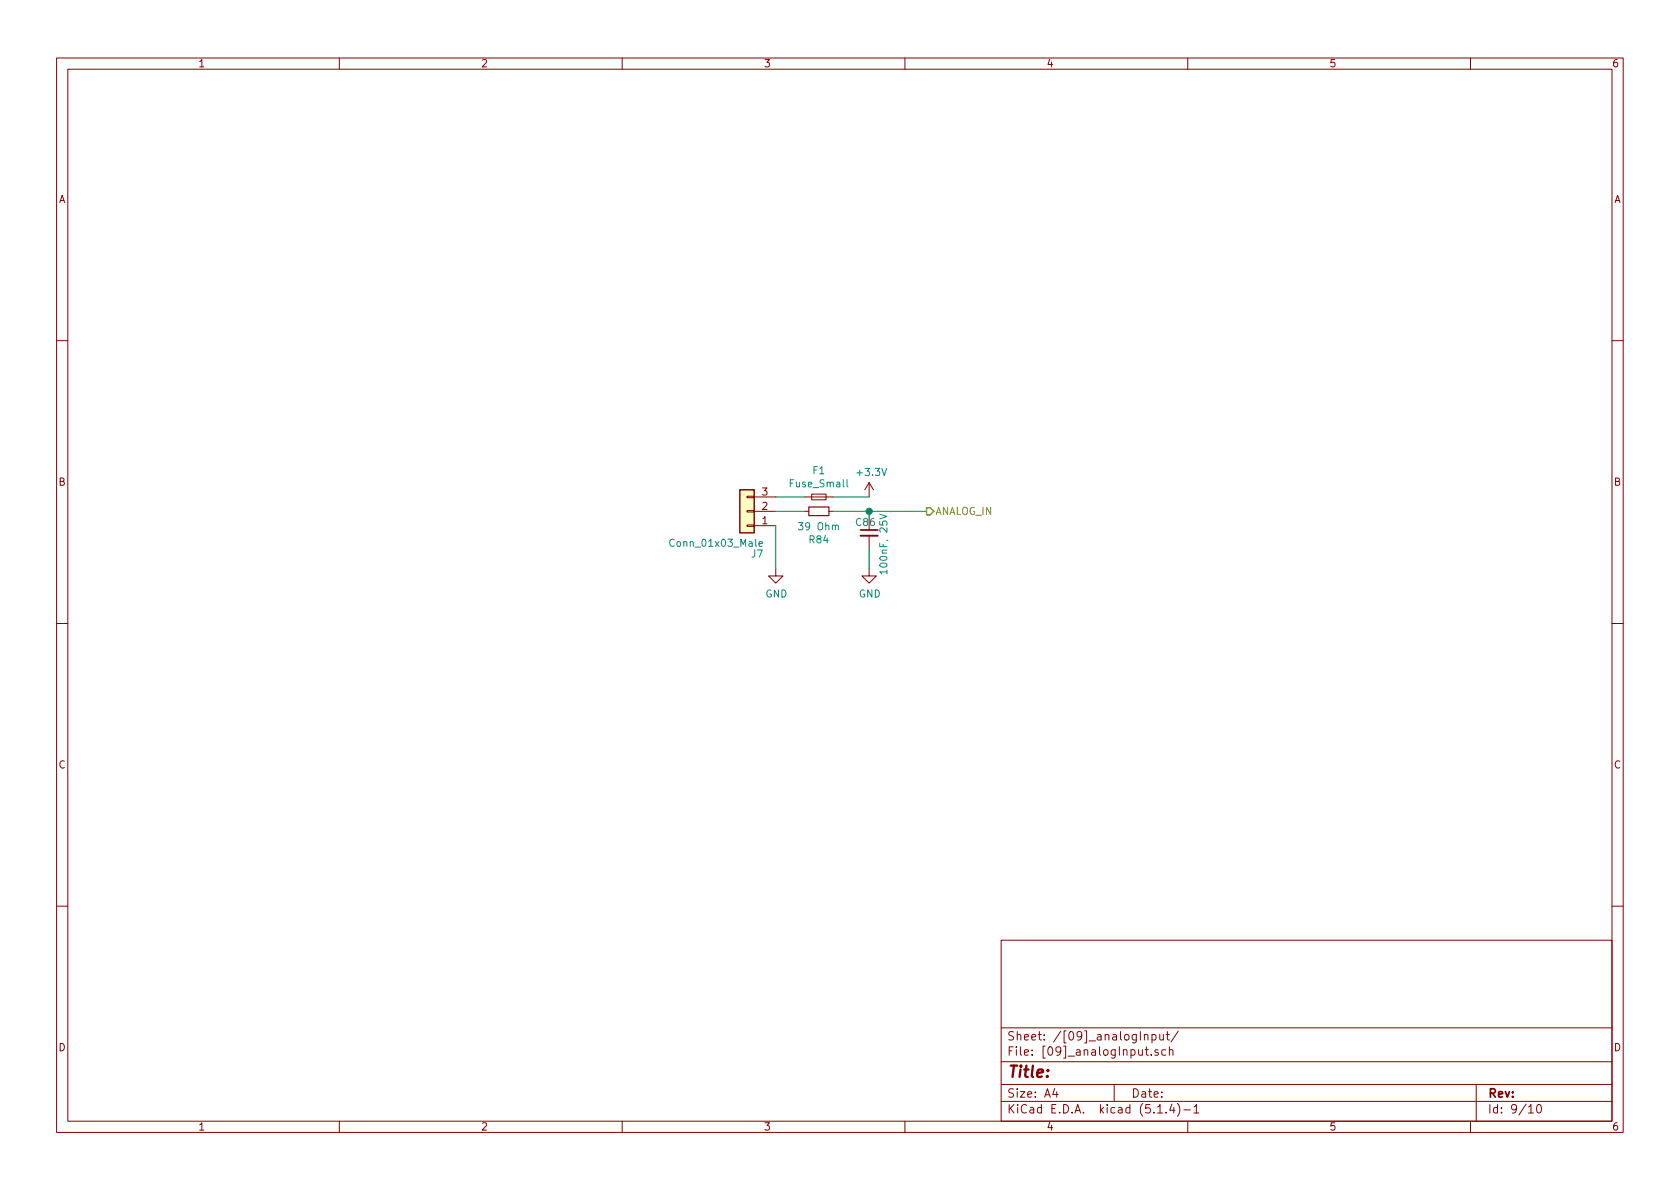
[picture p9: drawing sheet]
EESchema Schematic File Version 4
LIBS:FER_ESC_v2r1-cache
EELAYER 30 0
EELAYER END
$Descr A4 11693 8268
encoding utf-8
Sheet 9 10
Title ""
Date ""
Rev ""
Comp ""
Comment1 ""
Comment2 ""
Comment3 ""
Comment4 ""
$EndDescr
$Comp
L Connector_Generic:Conn_01x03 J?
U 1 1
P 5200 3550
AR Path="/5F5B2CEA/5F8B2256" Ref="J?"  Part="1" 
AR Path="/5F8B119C/5F8B2256" Ref="J7"  Part="1" 
F 0 "J7" H 5175 3850 50  0000 R CNN
F 1 "Conn_01x03_Male" H 5750 3775 50  0000 R CNN
F 2 "Connector_Molex:Molex_Nano-Fit_105313-xx03_1x03_P2.50mm_Horizontal" H 5200 3550 50  0001 C CNN
F 3 "~" H 5200 3550 50  0001 C CNN
F 4 "105313-1203" H 5200 3550 50  0001 C CNN "Manufacturer Part Number"
	1    5200 3550
	-1   0    0    1   
$EndComp
$Comp
L Device:Fuse_Small F1
U 1 1
P 5700 3450
F 0 "F1" H 5700 3635 50  0000 C CNN
F 1 "Fuse_Small" H 5700 3544 50  0000 C CNN
F 2 "Fuse:Fuse_0603_1608Metric" H 5700 3450 50  0001 C CNN
F 3 "~" H 5700 3450 50  0001 C CNN
F 4 "F0603G0R15FNTR" H 5700 3450 50  0001 C CNN "Manufacturer Part Number"
	1    5700 3450
	1    0    0    -1  
$EndComp
Wire Wire Line
	5400 3450 5600 3450
$Comp
L power:GND #PWR0195
U 1 1
P 5400 3950
F 0 "#PWR0195" H 5400 3700 50  0001 C CNN
F 1 "GND" H 5405 3777 50  0000 C CNN
F 2 "" H 5400 3950 50  0001 C CNN
F 3 "" H 5400 3950 50  0001 C CNN
	1    5400 3950
	1    0    0    -1  
$EndComp
Wire Wire Line
	5400 3650 5400 3950
$Comp
L Device:R_Small R?
U 1 1
P 5700 3550
AR Path="/5F5A85EE/5F8C1AC0" Ref="R?"  Part="1" 
AR Path="/5F8B119C/5F8C1AC0" Ref="R84"  Part="1" 
F 0 "R84" V 5896 3550 50  0000 C CNN
F 1 "39 Ohm" V 5805 3550 50  0000 C CNN
F 2 "Resistor_SMD:R_0603_1608Metric" H 5700 3550 50  0001 C CNN
F 3 "~" H 5700 3550 50  0001 C CNN
F 4 "CR0603-FX-39R0ELF" V 5700 3550 50  0001 C CNN "Manufacturer Part Number"
	1    5700 3550
	0    1    1    0   
$EndComp
Wire Wire Line
	5600 3550 5400 3550
$Comp
L Device:C_Small C?
U 1 1
P 6050 3700
AR Path="/5F5A85EE/5F8C68AD" Ref="C?"  Part="1" 
AR Path="/5F8B119C/5F8C68AD" Ref="C86"  Part="1" 
F 0 "C86" H 5950 3775 50  0000 L CNN
F 1 "100nF, 25V" V 6150 3400 50  0000 L CNN
F 2 "Capacitor_SMD:C_0603_1608Metric" H 6050 3700 50  0001 C CNN
F 3 "" H 6050 3700 50  0001 C CNN
F 4 "C0603C104Z3VACTU" H 6050 3700 50  0001 C CNN "Manufacturer Part Number"
	1    6050 3700
	1    0    0    -1  
$EndComp
Wire Wire Line
	6050 3600 6050 3550
Wire Wire Line
	6050 3550 5800 3550
$Comp
L power:GND #PWR0197
U 1 1
P 6050 3950
F 0 "#PWR0197" H 6050 3700 50  0001 C CNN
F 1 "GND" H 6055 3777 50  0000 C CNN
F 2 "" H 6050 3950 50  0001 C CNN
F 3 "" H 6050 3950 50  0001 C CNN
	1    6050 3950
	1    0    0    -1  
$EndComp
Wire Wire Line
	6050 3800 6050 3950
Wire Wire Line
	6050 3550 6450 3550
Connection ~ 6050 3550
Text HLabel 6450 3550 2    50   Output ~ 0
ANALOG_IN
Wire Wire Line
	5800 3450 6050 3450
$Comp
L power:+3.3V #PWR0196
U 1 1
P 6050 3450
F 0 "#PWR0196" H 6050 3300 50  0001 C CNN
F 1 "+3.3V" H 6065 3623 50  0000 C CNN
F 2 "" H 6050 3450 50  0001 C CNN
F 3 "" H 6050 3450 50  0001 C CNN
	1    6050 3450
	1    0    0    -1  
$EndComp
$EndSCHEMATC
